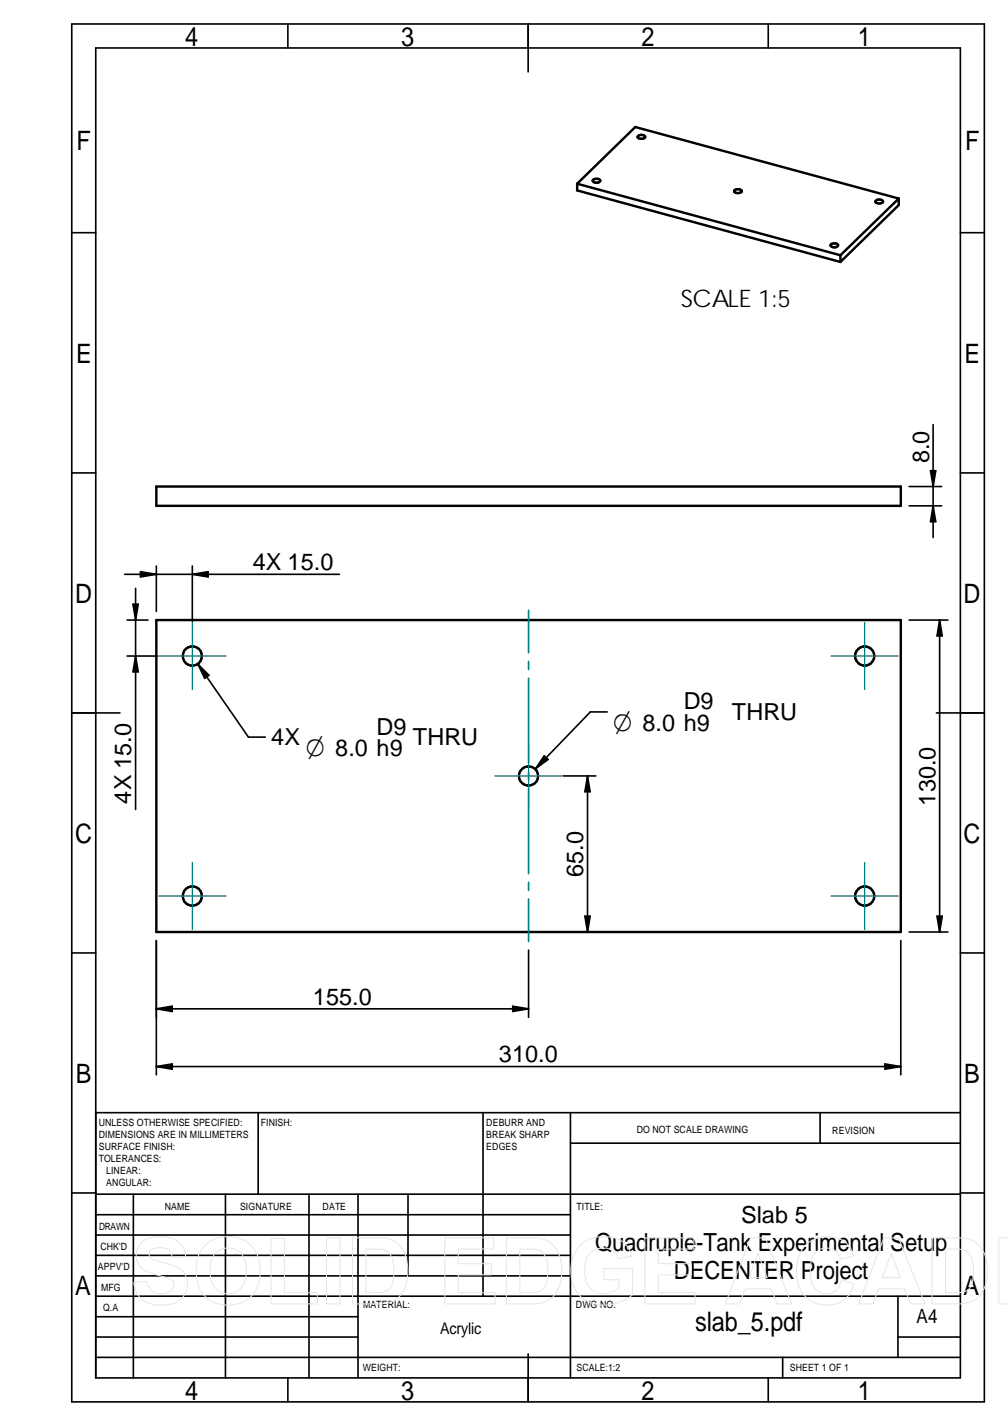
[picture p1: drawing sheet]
<svg xmlns="http://www.w3.org/2000/svg" width="210mm" height="297mm" viewBox="0 0 210 297" stroke-linecap="round" stroke-linejoin="round" font-family="sans-serif">
<g fill="none" stroke="#000" stroke-width=".34">
<path d="M14.9 5h190.1v287h-190.1zM19.9 10h180.1v277h-180.1zM59.9 5v5M110 5v10M160 5v5M14.9 48.5h5M200 48.5h5M14.9 98.5h5M193.8 98h1.1l-.6 3.3zM194.3 88.4v23.6M200 98.5h5M26 119.6h44.7"/>
<path d="M29.3 119.1l3.3 .5-3.3 .6zM32.6 117.9v9.5M40 117.9v11.5M40 119.6l3.3-.5v1.1zM189.3 105.4h6.8M189.3 101.3h6.8M194.3 105.4l.6 3.3h-1.1zM26.5 136.7h6.3M26.5 129.2h4.3M27.7 125.9h1.1l-.6 3.3zM28.2 122.6v46M28.2 136.7l.6 3.3h-1.1z"/>
<path d="M41.2 138.3l10.5 15.2h3.5M41.2 138.3l2.3 2.4-.9 .6zM189.3 129.2h8.1M195.7 129.2l.5 3.3h-1.1zM195.7 129.2v64.9M14.9 148.5h10.1M113.3 157.4l.8 .8-2.6 2zM126.4 148.3h-3.5l-11.4 11.9M195 148.5h10M117.3 161.6h6.8M122.3 161.6l.6 3.3h-1.1zM122.3 161.6v32.5"/>
<path d="M14.9 198.5h5M32.6 195.9v28M110.1 197.9v14M120.6 194.1h65.2M121.8 190.8h1.1l-.6 3.3zM187.6 195.9v28M189.3 194.1h8.1M195.1 190.8h1.1l-.5 3.3zM200 198.5h5M32.6 210.1l3.3-.5v1.1zM32.6 210.1h77.5M106.8 209.6l3.3 .5-3.3 .6z"/>
<path d="M19.9 231.8h180.1M32.6 222.2h155M32.6 222.2l3.3-.6v1.1zM53.8 231.8v17M100.6 231.8v38.2M118.8 231.8v55.2M118.8 238.1h81.2M170.8 231.8v6.3M184.3 221.6l3.3 .6-3.3 .5zM14.9 248.5h5M19.9 248.8h180.1M19.9 257.3h98.9"/>
<path d="M19.9 253h98.9M27.8 248.8v38.2M46.9 248.8v38.2M64.3 248.8v38.2M74.5 248.8v38.2M85 248.8v17M200 248.5h5M19.9 278.5h54.6M19.9 274.3h54.6M19.9 270h180.1M19.9 265.8h98.9M19.9 261.5h98.9"/>
<path d="M187 270v12.7M187 278.5h13M19.9 282.7h180.1M59.9 287v5M110 282v10M160 287v5M163 282.7v4.3"/>
</g>
<g fill="none" stroke="#000" stroke-width=".51">
<path d="M120.2 38.3l54.8 14.9M120.2 38.3v1.4l54.8 14.9M120.2 38.3l12.1-11.8 54.9 14.9M123.5 37.5l.5-.2a.74 .74 0 0 1 1 .3 .95 .95 0 0 1-1.6 0zM132.8 28.4a1.01 1.01 0 0 1 1.6 .1 1.02 1.02 0 0 1-1.6 0zM153 39.6a1.1 1.1 0 0 1 1.5 .2 .96 .96 0 0 1-1.6 0zM173 50.9l.6-.2a.74 .74 0 0 1 .9 .4 .95 .95 0 0 1-1.6 0zM175 53.2v1.4M182.4 41.8a1.01 1.01 0 0 1 1.5 .2 1.02 1.02 0 0 1-1.6 0zM187.2 41.4v1.3l-12.2 11.9M187.2 41.4l-12.2 11.8M32.6 101.3h155v4.1h-155z"/>
<path d="M32.6 129.2h155v64.9h-155z"/>
<circle cx="40" cy="136.7" r="2"/>
<circle cx="180.1" cy="136.7" r="2"/>
<circle cx="110.1" cy="161.6" r="1.99"/>
<circle cx="40" cy="186.6" r="2"/>
<circle cx="180.1" cy="186.7" r="2"/>
</g>
<path d="M110.1 127.1v8.9M110.1 137.8v1.7M110.1 141.3v17.7M110.1 160.8v1.7M110.1 164.3v17.7M110.1 183.8v1.7M110.1 187.3v8.8" fill="none" stroke="#008080" stroke-width=".34"/>
<path d="M33.1 136.7h13.9M40 129.7v13.9M173.1 136.7h14M180 129.7v13.9M110.1 154.6v14.1M40 179.7v13.9M103 161.6h14.1M180 179.7v13.9M33.1 186.6h13.9M173.1 186.6h14" fill="none" stroke="#008080" stroke-width=".25"/>
<g fill="#000">
<path d="M193.8 98h1.1l-.6 3.3zM29.3 119.1l3.3 .5-3.3 .6zM40 119.6l3.3-.5v1.1zM194.3 105.4l.6 3.3h-1.1zM27.7 125.9h1.1l-.6 3.3zM28.2 136.7l.6 3.3h-1.1zM195.7 129.2l.5 3.3h-1.1zM41.2 138.3l2.3 2.4-.9 .6zM113.3 157.4l.8 .8-2.6 2zM122.3 161.6l.6 3.3h-1.1zM121.8 190.8h1.1l-.6 3.3zM195.1 190.8h1.1l-.5 3.3z"/>
<path d="M32.6 210.1l3.3-.5v1.1zM106.8 209.6l3.3 .5-3.3 .6zM32.6 222.2l3.3-.6v1.1zM184.3 221.6l3.3 .6-3.3 .5z"/>
</g>
<g fill="none" stroke="#e6e6e6" stroke-width=".21">
<path d="M29.5 258.8a6.9 6.9 0 0 1 7.8-.1 4 4 0 0 1 1.4 3.1l-2.8 .1a2.15 2.15 0 0 0-2.6-2 1.89 1.89 0 0 0-2.3 1.3 1.64 1.64 0 0 0 1.6 1.4l.6 .2a8.8 8.8 0 0 1 5 2.2 4.3 4.3 0 0 1-3.6 6.8 6.1 6.1 0 0 1-5.8-1.9l-.7-1.5-.2-1.2 2.7-.3a2.91 2.91 0 0 0 3.9 2.5 1.68 1.68 0 0 0 1.5-1 1.68 1.68 0 0 0-.2-1.8l-1.4-.6a9.9 9.9 0 0 1-5.2-2.2 3.6 3.6 0 0 1 .3-5zM43.1 259.1a7.2 7.2 0 0 1 9.7 .9 8.5 8.5 0 0 1-.4 10 7 7 0 0 1-10.5-1.1 9.3 9.3 0 0 1 0-8.5zM56.4 258h2.8v11.3h6.9v2.3h-9.7zM68 257.9h2.8v13.7h-2.8zM73.4 257.9h5a5.3 5.3 0 0 1 5.6 2.7 9.1 9.1 0 0 1-1 9.6 6 6 0 0 1-4.4 1.4h-5.2zM92.6 257.9h10.2v2.3h-7.4v3h6.9v2.4h-6.9v3.7h7.7v2.3h-10.5zM105.5 257.9h5a5.3 5.3 0 0 1 5.6 2.7 9.1 9.1 0 0 1-1 9.6 6 6 0 0 1-4.4 1.4h-5.2zM120.9 259.4a7.4 7.4 0 0 1 9.2-.4l1 1.5 .4 1.2-2.7 .5a3.2 3.2 0 0 0-4.2-2.1 3.9 3.9 0 0 0-2.8 4.4 4.4 4.4 0 0 0 2.7 4.9 5.2 5.2 0 0 0 4.4-1.1v-1.7h-3.2v-2.4h6v5.5a8.5 8.5 0 0 1-10.6 .5 8.1 8.1 0 0 1-.2-10.8zM134.3 257.9h10.2v2.3h-7.4v3h6.9v2.4h-6.9v3.7h7.6v2.3h-10.4zM156.3 257.9h3l5.5 13.7h-3l-1.2-3.1h-5.4l-1.2 3.1h-3zM167.6 259.5a6.5 6.5 0 0 1 9.1-.1l.5 .8 .6 1.4-2.8 .7a3.1 3.1 0 0 0-3.1-2.4 3.1 3.1 0 0 0-2.9 2.6 8.1 8.1 0 0 0 .7 5.9 3.1 3.1 0 0 0 3.4 1 3.1 3.1 0 0 0 2.1-2.8l2.6 .8a6 6 0 0 1-4.6 4.5 6 6 0 0 1-6-2.4 8.9 8.9 0 0 1 .4-10zM184.1 257.9h3l5.5 13.7h-3l-1.2-3.1h-5.5l-1.1 3.1h-3z"/>
<path d="M194.1 257.9h5a5.3 5.3 0 0 1 5.6 2.7 9.1 9.1 0 0 1-1 9.6 6 6 0 0 1-4.4 1.4h-5.2zM209.9 257.9h-1.9v13.7h1.9M44.7 261.2a3.8 3.8 0 0 1 4.3-1 3.8 3.8 0 0 1 2.3 3.7 5.2 5.2 0 0 1-1.9 5 3.7 3.7 0 0 1-5.6-3.4v-2.3a4.1 4.1 0 0 1 .9-2zM68 271.6h.1M76.2 260.2a8.5 8.5 0 0 1 4.5 .5 4.6 4.6 0 0 1 1.3 4 4.8 4.8 0 0 1-1.2 4l-1.6 .5-3 .1zM108.2 260.2a8.5 8.5 0 0 1 4.5 .5 4.6 4.6 0 0 1 1.4 4 4.8 4.8 0 0 1-1.3 4l-1.5 .5-3.1 .1zM157.8 261.1l2 5h-3.8zM185.6 261.1l1.9 5h-3.7zM196.9 260.2a8.5 8.5 0 0 1 4.5 .5 4.6 4.6 0 0 1 1.3 4 4.8 4.8 0 0 1-1.2 4l-1.6 .5-3 .1z"/>
</g>
<g font-size="5.6">
<text x="38.6" y="9.5">4</text>
<text x="83.6" y="9.5">3</text>
<text x="133.6" y="9.5">2</text>
<text x="178.6" y="9.5">1</text>
<text x="16" y="31.3">F</text>
<text x="201" y="31.3">F</text>
<text x="15.8" y="75.6">E</text>
<text x="200.8" y="75.6">E</text>
<text x="15.7" y="125.6">D</text>
<text x="200.7" y="125.6">D</text>
<text x="15.7" y="175.6">C</text>
<text x="200.7" y="175.6">C</text>
<text x="15.8" y="225.6">B</text>
<text x="200.8" y="225.6">B</text>
<text x="15.7" y="269.8">A</text>
<text x="200.7" y="269.8">A</text>
<text x="144.8" y="277.3">slab_5.pdf</text>
<text x="38.6" y="291.5">4</text>
<text x="83.6" y="291.5">3</text>
<text x="133.6" y="291.5">2</text>
<text x="178.6" y="291.5">1</text>
</g>
<g font-size="5.4">
<text x="127.7" y="152.3">O 8.0 h9</text>
<text x="63.7" y="157.6">O 8.0 h9</text>
</g>
<g font-size="5.2">
<text x="124" y="260.6">Quadruple-Tank Experimental Setup</text>
<text x="140.3" y="266.4">DECENTER Project</text>
</g>
<text font-size="5" x="141.8" y="63.9">SCALE 1:5</text>
<g font-size="4.9">
<text x="193.5" y="96.5" transform="rotate(-90 193.5 96.5)">8.0</text>
<text x="52.6" y="118.7">4X 15.0</text>
<text x="142.4" y="147.8">D9</text>
<text x="56.5" y="155.3">4X</text>
<text x="78.4" y="153">D9</text>
<text x="86" y="155.3">THRU</text>
<text x="152.4" y="150">THRU</text>
<text x="27.3" y="167.4" transform="rotate(-90 27.3 167.4)">4X 15.0</text>
<text x="194.8" y="167.8" transform="rotate(-90 194.8 167.8)">130.0</text>
<text x="121.5" y="182.7" transform="rotate(-90 121.5 182.7)">65.0</text>
<text x="65.2" y="209.3">155.0</text>
<text x="103.9" y="221.3">310.0</text>
<text x="154.3" y="254.7">Slab 5</text>
</g>
<text font-size="4.1" x="190.8" y="275.5">A4</text>
<text font-size="3.3" x="91.7" y="278">Acrylic</text>
<g font-size="2.1">
<text x="20.6" y="234.6">UNLESS OTHERWISE SPECIFIED:</text>
<text x="20.6" y="237.1">DIMENSIONS ARE IN MILLIMETERS</text>
<text x="20.6" y="239.6">SURFACE FINISH:</text>
<text x="54.3" y="234.6">FINISH:</text>
<text x="101.3" y="234.5">DEBURR AND</text>
<text x="101.3" y="237">BREAK SHARP</text>
<text x="101.3" y="239.5">EDGES</text>
<text x="132.6" y="236">DO NOT SCALE DRAWING</text>
<text x="173.3" y="236.2">REVISION</text>
<text x="20.6" y="242.1">TOLERANCES:</text>
<text x="22.1" y="244.6">LINEAR:</text>
<text x="22.1" y="247.1">ANGULAR:</text>
<text x="50" y="252">SIGNATURE</text>
<text x="67.2" y="252">DATE</text>
<text x="120.1" y="252">TITLE:</text>
<text x="20.6" y="256.2">DRAWN</text>
<text x="34.3" y="252">NAME</text>
<text x="20.9" y="260.3">CHK'D</text>
<text x="20.4" y="264.5">APPV'D</text>
<text x="21.1" y="268.8">MFG</text>
<text x="21.5" y="273">Q.A</text>
<text x="75.6" y="272.5">MATERIAL:</text>
<text x="119.9" y="272.5">DWG NO.</text>
<text x="75.6" y="285.6">WEIGHT:</text>
<text x="120.1" y="285.6">SCALE:1:2</text>
<text x="164.5" y="285.6">SHEET 1 OF 1</text>
</g>
</svg>
